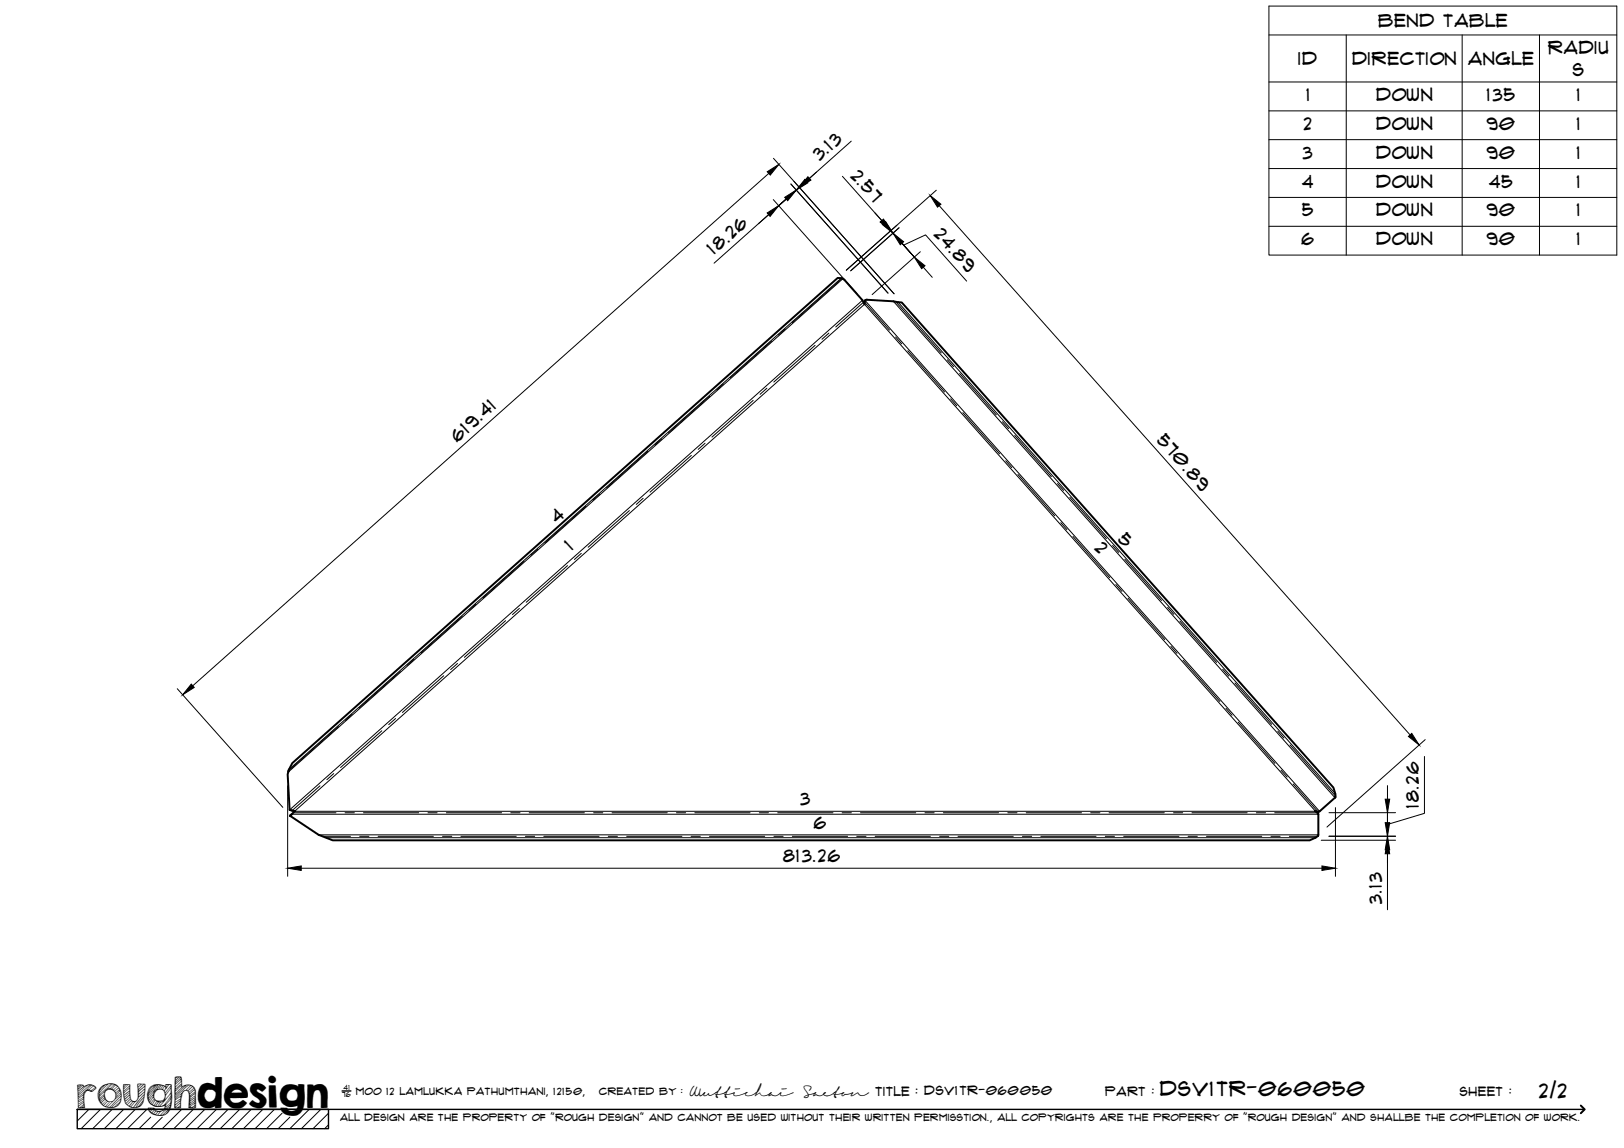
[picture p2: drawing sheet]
<svg xmlns="http://www.w3.org/2000/svg" width="420mm" height="297mm" viewBox="0 0 420 297" stroke-linecap="round" stroke-linejoin="round" font-family="sans-serif">
<!-- layer: Visible -->
<g fill="#000">
<circle cx="74.6" cy="199.8" r=".25"/>
<circle cx="74.8" cy="199.1" r=".25"/>
<circle cx="74.9" cy="209.6" r=".25"/>
<circle cx="76.2" cy="209.9" r=".25"/>
</g>
<path d="M218.5 72.4l4.6 5.3 .6 1 .1-1M218.5 72.4l-.7-.4-1.1-.1-141.1 125.5-.8 1.7-.4 1.2 .5 9.3 1.3 .3M223.8 77.7l.5-.1 9 .7 111.7 125.5 .5 1.5-.1 1.1-4 3.6-1.1-.1M74.8 199.1l-.2 .7M75.1 211l.4-.3-.3 .5zM75.4 209.7l.8 .2M76.2 209.9l-.7 .8M340.3 209.9l.8 .7v5.5l-.5 .5-1.8 .8h-252.7l-3.7-1.4-7.2-4.8M340.3 209.9h.1" fill="none" stroke="#000" stroke-width=".51"/>
<!-- layer: Bend Center -->
<g fill="none" stroke="#000" stroke-width=".26">
<path d="M217.8 72.1l-12.8 11.4M223.4 78.2l-7.2 6.4M223.7 78.2l6.4 7.2M231.8 78.1l11.7 13.2M187.2 99.3l-1.8 1.6M199.6 88.3l-10.6 9.5M203.2 85.1l-1.8 1.6M210.9 89.4l-10.7 9.5M214.4 86.2l-1.7 1.6M231.7 87.2l1.6 1.8M234.9 90.7l9.5 10.7M245.1 93.1l1.6 1.8"/>
<path d="M248.3 96.7l9.5 10.6M167.6 116.7l-10.7 9.5M171.2 113.6l-1.8 1.6M178.9 117.8l-10.7 9.5M182.4 114.7l-1.8 1.6M183.6 102.5l-10.6 9.5M194.9 103.6l-10.7 9.5M198.4 100.4l-1.8 1.6M246 103.2l1.5 1.8M249.1 106.8l9.5 10.6M259.4 109.1l1.5 1.8M260.2 119.2l1.6 1.8"/>
<path d="M262.5 112.7l9.5 10.6M151.6 131l-10.7 9.5M155.2 127.8l-1.8 1.6M162.8 132.1l-10.6 9.5M166.4 128.9l-1.8 1.6M263.4 122.8l9.5 10.7M273.6 125.1l1.6 1.8M274.4 135.2l1.6 1.8M276.8 128.7l9.5 10.7M277.6 138.8l9.5 10.7M119.6 159.5l-10.7 9.5M123.1 156.3l-1.8 1.6"/>
<path d="M134.4 157.4l-1.8 1.6M135.6 145.3l-10.7 9.4M139.1 142.1l-1.7 1.6M146.8 146.4l-10.7 9.4M150.4 143.2l-1.8 1.6M287.8 141.1l1.6 1.8M288.7 151.2l1.6 1.8M291 144.7l9.5 10.7M291.8 154.8l9.5 10.7M302.1 157.1l1.6 1.8M103.5 173.7l-10.6 9.5M107.1 170.6l-1.8 1.6"/>
<path d="M114.8 174.8l-10.7 9.5M118.4 171.7l-1.8 1.6M130.8 160.6l-10.7 9.5M302.9 167.3l1.6 1.7M305.3 160.7l9.4 10.7M306.1 170.8l9.5 10.7M316.3 173.2l1.6 1.7M319.5 176.7l9.5 10.7M87.5 188l-12.8 11.4M91.1 184.8l-1.8 1.6M98.8 189.1l-10.7 9.5M102.3 185.9l-1.7 1.6"/>
<path d="M317.2 183.3l1.5 1.8M320.3 186.8l9.5 10.7M330.6 189.2l1.6 1.8M331.4 199.3l1.6 1.8M333.8 192.8l11.7 13.2M75.8 210.3h11.1M82.8 203.3l-7.2 6.4M83.4 216.4h7.3M86.3 200.2l-1.7 1.5M89.3 210.3h2.4M93.1 216.4h2.3M94 210.3h14.3"/>
<path d="M97.8 216.4h14.3M110.7 210.3h2.4M114.5 216.4h2.4M115.5 210.3h14.3M119.3 216.4h14.3M132.1 210.3h2.4M135.9 216.4h2.4M136.9 210.3h14.3M140.7 216.4h14.3M153.6 210.3h2.4M157.4 216.4h2.3M158.3 210.3h14.3"/>
<path d="M162.1 216.4h14.3M175 210.3h2.4M178.8 216.4h2.4M179.8 210.3h14.3M183.6 216.4h14.2M196.4 210.3h2.4M200.2 216.4h2.4M201.2 210.3h14.3M205 216.4h14.3M217.9 210.3h2.4M221.7 216.4h2.3M222.6 210.3h14.3"/>
<path d="M226.4 216.4h14.3M239.3 210.3h2.4M243.1 216.4h2.4M244.1 210.3h14.3M247.9 216.4h14.2M260.7 210.3h2.4M264.5 216.4h2.4M265.5 210.3h14.3M269.3 216.4h14.3M282.2 210.3h2.4M286 216.4h2.3M286.9 210.3h14.3"/>
<path d="M290.7 216.4h14.3M303.6 210.3h2.4M307.4 216.4h2.4M308.4 210.3h14.3M312.1 216.4h14.3M325 210.3h2.4M328.8 216.4h2.4M329.8 210.3h11M333.6 216.4h7.2M334.6 202.8l6.4 7.2"/>
</g>
<!-- layer: Visible Narrow -->
<path d="M217.7 72l-142.9 127.1M218 72.1l-143.4 127.7M223.1 77.7l-148.2 131.9M223.8 77.7l117.6 132.2M231.1 78l114.3 128.4M232.4 78.2l113.1 127.1M75.5 210.7h265.6M76.2 209.9l147.5-131.2 116.6 131.2zM82.4 216h258.7M84.4 216.8h255.9" fill="none" stroke="#000" stroke-width=".26"/>
<!-- layer: TitleBlock -->
<path d="M20 287h65v5h-65zM20 287h390M88.5 282.3h2.3" fill="none" stroke="#000" stroke-width=".36"/>
<path d="M409 286.1l1 .9-1 1" fill="none" stroke="#000" stroke-width=".51"/>
<g fill="none" stroke="#000" stroke-width=".26">
<path d="M23 287l-3 3.1M26 287l-5 5M29 287l-5 5M32 287l-5 5M35 287l-5 5M38 287l-5 5M39 289.1l-3 2.9M42 289.1l-3 2.9M47 287l-5 5M50 287l-5 5M53 287l-5 5M56 287l-5 5"/>
<path d="M59 287l-5 5M62 287l-5 5M65 287l-5 5M68 287l-5 5M71 287l-5 5M73 288l-4 4M75 289.1l-3 2.9M80 287l-5 5M83 287l-5 5M85 288l-4 4M85 291l-1 1"/>
</g>
<!-- layer: Bend Tables -->
<path d="M328.3 1.6h90v64.4h-90zM328.3 9h90M348.3 9v57M378.3 9v57M398.3 9v57M328.3 21.2h90M328.3 28.7h90M328.3 36.1h90M328.3 43.6h90M328.3 51.1h90M328.3 58.6h90" fill="none" stroke="#000" stroke-width=".26"/>
<!-- layer: FD_Dimensions -->
<g fill="none" stroke="#000" stroke-width=".26">
<path d="M220.2 36.5l-10.8 9.7M198.9 44.9l-149 132.5M200.1 51.7l21.6 24.3M200.1 41l31.2 35M203.4 51.5l-18.7 16.6M204.6 47.6l25.1 28.2M206 49.2l-4.5 4 4.5-4M206.8 48.5l-.8 .7M211.2 44.5l-2.6 2.3M218 45.6l10.1 11.5M226.4 55.1l2.3 2.6M230.5 59.7l.5 .6"/>
<path d="M232.6 58.9l-12.5 11.2M242.2 49.2l-23.3 20.7M243 53.2l121.8 137M231 60.3l5.5 6.2-5.5-6.2M233.4 62.9l2.3 2.7M233.8 63.4l5.7-2.6 10.6 11.9M238.1 65.1l-12.5 11.1M238.9 69.1l2.3 2.7M45.9 178.2l27.3 30.7M368.5 195.7v14.7l-9.5 2.9M368.7 191.4l-25.4 22.6M74.4 203.3v23.4"/>
<path d="M341.8 217.4h19.3M343.8 216.4h17.3M343.8 210.3h17.3M345.5 209v17.7M359 216.4v-6.1v6.1M359 203.3v3.5M359 209.4v3.5M359 216.4v1M359 219.9v15.5M77.9 224.6h264.1"/>
</g>
<g fill="#000" stroke="#000" stroke-width=".26">
<path d="M198.5 55.1l3-1.9-2.3 2.8zM198.5 44.4l3-1.9-2.2 2.8zM203 51.1l3-1.9-2.2 2.7zM208.2 46.4l.8 .9-3 1.9zM209 45.7l.8 .9-3 1.9zM227.7 57.5l.9-.8 1.9 3zM228.3 58.1l.8-.8 1.9 3zM240.7 50.6l2.7 2.2-.9 .8zM231 60.3l2.8 2.3-.9 .7zM236.5 66.5l2.8 2.3-.9 .7zM49.5 177l.7 .9-2.9 1.9zM364.4 190.5l.9-.7 1.9 3z"/>
<path d="M358.4 212.9h1.1l-.5 3.5zM359 216.4l.5 3.5h-1.1zM358.4 206.8h1.1l-.5 3.5zM74.4 224.6l3.5-.5v1.1zM342 224.1l3.5 .5-3.5 .6zM359 217.4l.5 3.5h-1.1z"/>
</g>
<text font-size="9.7" x="19.9" y="286.8">roughdesign</text>
<g font-size="5.3">
<text x="300.1" y="283.6">DSV1TR-060050</text>
<text x="398.2" y="284">2/2</text>
</g>
<g font-size="4.6">
<text x="356.6" y="7">Bend Table</text>
<text x="335.9" y="16.9">ID</text>
<text x="349.8" y="16.8">Direction</text>
<text x="379.8" y="16.9">Angle</text>
<text x="400.5" y="13.9">Radiu</text>
<text x="406.9" y="19.8">s</text>
<text x="338" y="26.1">1</text>
<text x="356" y="26.1">Down</text>
<text x="384.7" y="26.1">135</text>
<text x="408" y="26.1">1</text>
<text x="337.3" y="33.6">2</text>
<text x="356" y="33.6">Down</text>
<text x="384.6" y="33.6">90</text>
<text x="408" y="33.6">1</text>
<text x="212.1" y="41.8" transform="rotate(-42 212.1 41.8)">3.13</text>
<text x="337.1" y="41">3</text>
<text x="356" y="41.1">Down</text>
<text x="384.6" y="41">90</text>
<text x="408" y="41">1</text>
<text x="220" y="45.7" transform="rotate(48 220 45.7)">2.57</text>
<text x="336.9" y="48.5">4</text>
<text x="356" y="48.5">Down</text>
<text x="385.3" y="48.5">45</text>
<text x="408" y="48.5">1</text>
<text x="336.9" y="56">5</text>
<text x="356" y="56">Down</text>
<text x="384.6" y="56">90</text>
<text x="408" y="56">1</text>
<text x="241.5" y="60.8" transform="rotate(48 241.5 60.8)">24.89</text>
<text x="336.7" y="63.4">6</text>
<text x="356" y="63.5">Down</text>
<text x="384.6" y="63.4">90</text>
<text x="408" y="63.4">1</text>
<text x="184.8" y="66.1" transform="rotate(-42 184.8 66.1)">18.26</text>
<text x="118.4" y="114.5" transform="rotate(-42 118.4 114.5)">619.41</text>
<text x="299.1" y="114.1" transform="rotate(48 299.1 114.1)">570.89</text>
<text x="144.1" y="135.5" transform="rotate(-42 144.1 135.5)">4</text>
<text x="147.9" y="142.7" transform="rotate(-42 147.9 142.7)">1</text>
<text x="283.1" y="142.1" transform="rotate(48 283.1 142.1)">2</text>
<text x="289" y="139.7" transform="rotate(48 289 139.7)">5</text>
<text x="207.1" y="208.4">3</text>
<text x="367.1" y="209" transform="rotate(-90 367.1 209)">18.26</text>
<text x="210.5" y="214.6">6</text>
<text x="202.6" y="223.1">813.26</text>
<text x="357.5" y="234" transform="rotate(-90 357.5 234)">3.13</text>
</g>
<g font-size="3.4">
<text x="178.3" y="283.5">Wuttichai</text>
<text x="208.1" y="283.5">Saeton title : DSV1TR-060050</text>
</g>
<g font-size="3.3">
<text x="286" y="283.5">Part :</text>
<text x="377.7" y="283.5">sheet :</text>
</g>
<g font-size="2.7">
<text x="92.1" y="283.3">moo 12 Lamlukka pathumthani, 12150,</text>
<text x="155" y="283.3">created by :</text>
</g>
<text font-size="2.6" x="88" y="290.1">all design are the property of &quot;rough design&quot; and cannot be used without their written permisstion., all copyrights are the properry of &quot;rough design&quot; and shallbe the completion of work.</text>
<g font-size="1.9">
<text x="88.5" y="283.9">76</text>
<text x="88.9" y="282.1">41</text>
</g>
</svg>
